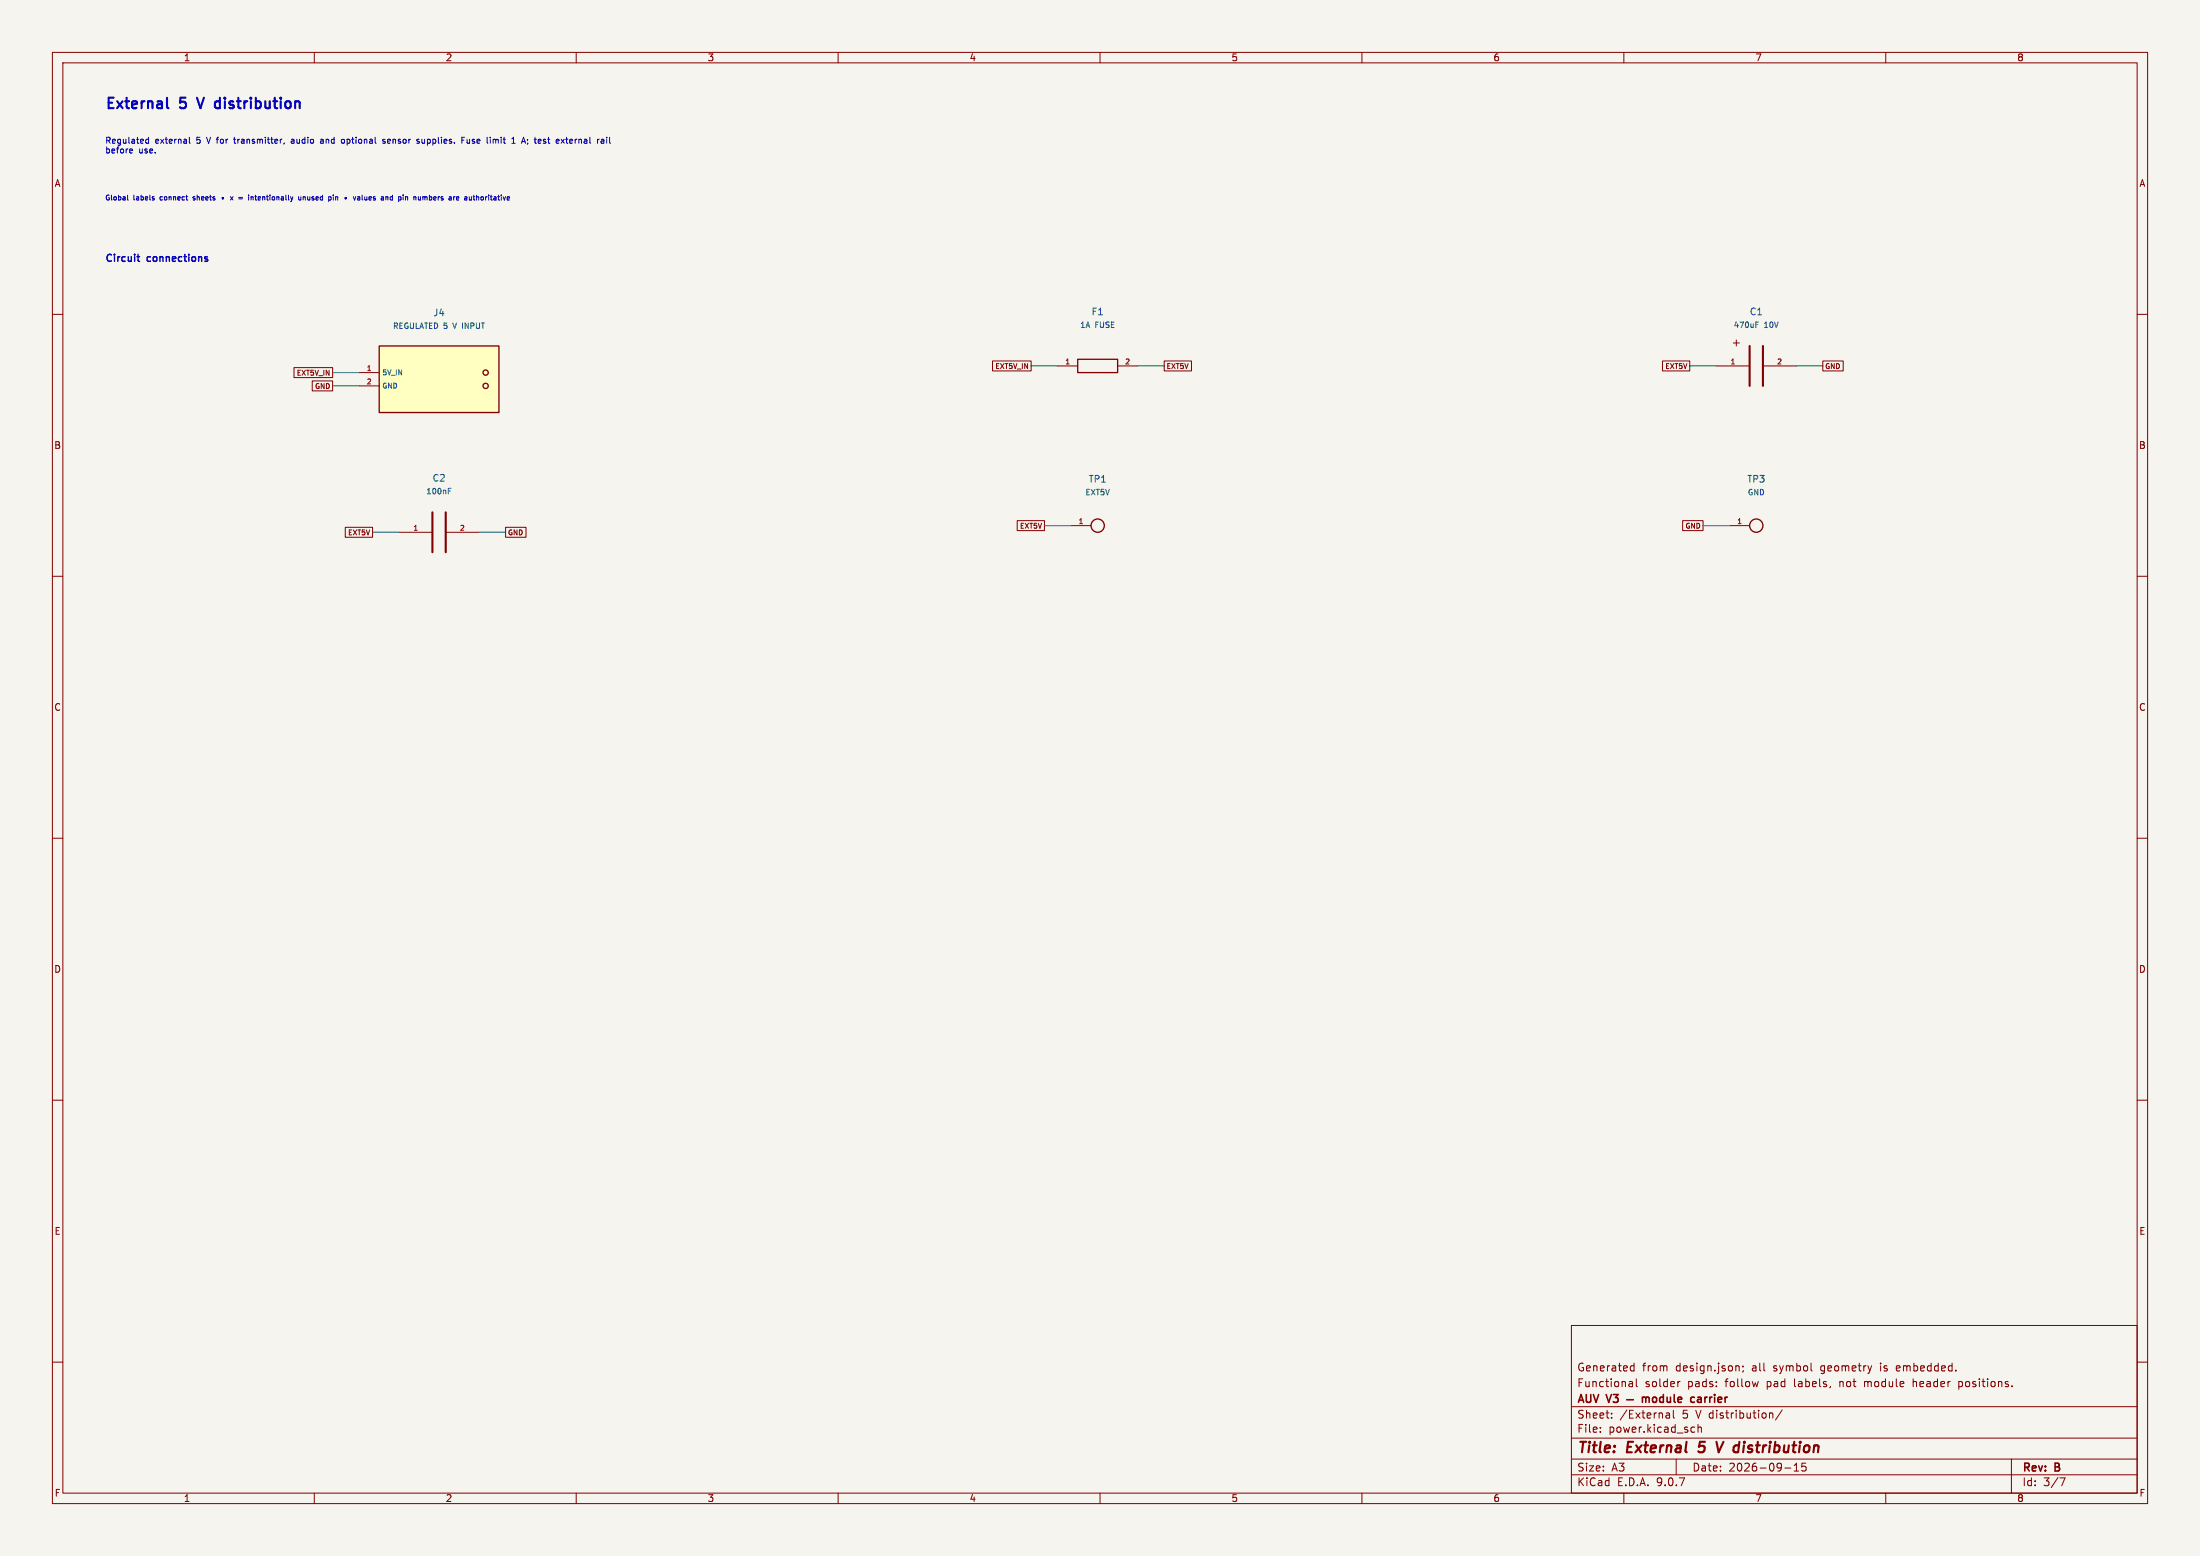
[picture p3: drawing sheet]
(kicad_sch (version 20250114) (generator "eeschema") (generator_version "9.0") (paper "A3") (title_block (title "External 5 V distribution") (date "2026-09-15") (rev "B") (company "AUV V3 — module carrier") (comment 1 "Functional solder pads: follow pad labels, not module header positions.") (comment 2 "Generated from design.json; all symbol geometry is embedded."))
(lib_symbols
(symbol "AUV:J4" (pin_names (offset 0.508)) (exclude_from_sim no) (in_bom yes) (on_board yes) (property "Reference" "J" (at 0 0 0) (effects (font (size 1 1))))(property "Value" "REGULATED 5 V INPUT" (at 0 0 0) (effects (font (size 1 1))))(property "Footprint" "AUV_WirePads:WirePads_1x02" (at 0 0 0) (effects (font (size 1 1)) (hide yes)))(property "Datasheet" "" (at 0 0 0) (effects (font (size 1 1)) (hide yes)))
(symbol "J4_1_1" (rectangle (start -11.43 6.35) (end 11.43 -6.35) (stroke (width 0.254) (type default)) (fill (type background))) (circle (center 8.89 1.27) (radius 0.5) (stroke (width 0.254) (type default)) (fill (type none))) (circle (center 8.89 -1.27) (radius 0.5) (stroke (width 0.254) (type default)) (fill (type none))) (pin passive line (at -15.24 1.27 0) (length 3.81) (name "5V IN" (effects (font (size 0.95 0.95)))) (number "1" (effects (font (size 0.95 0.95))))) (pin passive line (at -15.24 -1.27 0) (length 3.81) (name "GND" (effects (font (size 0.95 0.95)))) (number "2" (effects (font (size 0.95 0.95)))))))
(symbol "AUV:F1" (pin_names (offset 0.508)) (exclude_from_sim no) (in_bom yes) (on_board yes) (property "Reference" "F" (at 0 0 0) (effects (font (size 1 1))))(property "Value" "1A FUSE" (at 0 0 0) (effects (font (size 1 1))))(property "Footprint" "Fuse:Fuse_1206_3216Metric" (at 0 0 0) (effects (font (size 1 1)) (hide yes)))(property "Datasheet" "" (at 0 0 0) (effects (font (size 1 1)) (hide yes)))
(symbol "F1_1_1" (rectangle (start -3.81 1.27) (end 3.81 -1.27) (stroke (width 0.254) (type default)) (fill (type none))) (pin passive line (at -7.62 0 0) (length 3.81) (name "~" (effects (font (size 0.95 0.95)))) (number "1" (effects (font (size 0.95 0.95))))) (pin passive line (at 7.62 0 180) (length 3.81) (name "~" (effects (font (size 0.95 0.95)))) (number "2" (effects (font (size 0.95 0.95)))))))
(symbol "AUV:C1" (pin_names (offset 0.508)) (exclude_from_sim no) (in_bom yes) (on_board yes) (property "Reference" "C" (at 0 0 0) (effects (font (size 1 1))))(property "Value" "470uF 10V" (at 0 0 0) (effects (font (size 1 1))))(property "Footprint" "Capacitor_THT:CP_Radial_D8.0mm_P3.50mm" (at 0 0 0) (effects (font (size 1 1)) (hide yes)))(property "Datasheet" "" (at 0 0 0) (effects (font (size 1 1)) (hide yes)))
(symbol "C1_1_1" (polyline (pts (xy -1.27 -3.81) (xy -1.27 3.81)) (stroke (width 0.4) (type default)) (fill (type none))) (polyline (pts (xy 1.27 -3.81) (xy 1.27 3.81)) (stroke (width 0.4) (type default)) (fill (type none))) (text "+" (at -3.81 4.5 0) (effects (font (size 1.5 1.5)))) (pin passive line (at -7.62 0 0) (length 6.35) (name "~" (effects (font (size 0.95 0.95)))) (number "1" (effects (font (size 0.95 0.95))))) (pin passive line (at 7.62 0 180) (length 6.35) (name "~" (effects (font (size 0.95 0.95)))) (number "2" (effects (font (size 0.95 0.95)))))))
(symbol "AUV:C2" (pin_names (offset 0.508)) (exclude_from_sim no) (in_bom yes) (on_board yes) (property "Reference" "C" (at 0 0 0) (effects (font (size 1 1))))(property "Value" "100nF" (at 0 0 0) (effects (font (size 1 1))))(property "Footprint" "Capacitor_THT:C_Disc_D3.0mm_W1.6mm_P2.50mm" (at 0 0 0) (effects (font (size 1 1)) (hide yes)))(property "Datasheet" "" (at 0 0 0) (effects (font (size 1 1)) (hide yes)))
(symbol "C2_1_1" (polyline (pts (xy -1.27 -3.81) (xy -1.27 3.81)) (stroke (width 0.4) (type default)) (fill (type none))) (polyline (pts (xy 1.27 -3.81) (xy 1.27 3.81)) (stroke (width 0.4) (type default)) (fill (type none))) (pin passive line (at -7.62 0 0) (length 6.35) (name "~" (effects (font (size 0.95 0.95)))) (number "1" (effects (font (size 0.95 0.95))))) (pin passive line (at 7.62 0 180) (length 6.35) (name "~" (effects (font (size 0.95 0.95)))) (number "2" (effects (font (size 0.95 0.95)))))))
(symbol "AUV:TP1" (pin_names (offset 0.508)) (exclude_from_sim no) (in_bom no) (on_board yes) (property "Reference" "TP" (at 0 0 0) (effects (font (size 1 1))))(property "Value" "EXT5V" (at 0 0 0) (effects (font (size 1 1))))(property "Footprint" "TestPoint:TestPoint_THTPad_D2.0mm_Drill1.0mm" (at 0 0 0) (effects (font (size 1 1)) (hide yes)))(property "Datasheet" "" (at 0 0 0) (effects (font (size 1 1)) (hide yes)))
(symbol "TP1_1_1" (circle (center 0 0) (radius 1.27) (stroke (width 0.254) (type default)) (fill (type none))) (pin passive line (at -5.08 0 0) (length 3.81) (name "~" (effects (font (size 0.95 0.95)))) (number "1" (effects (font (size 0.95 0.95)))))))
(symbol "AUV:TP3" (pin_names (offset 0.508)) (exclude_from_sim no) (in_bom no) (on_board yes) (property "Reference" "TP" (at 0 0 0) (effects (font (size 1 1))))(property "Value" "GND" (at 0 0 0) (effects (font (size 1 1))))(property "Footprint" "TestPoint:TestPoint_THTPad_D2.0mm_Drill1.0mm" (at 0 0 0) (effects (font (size 1 1)) (hide yes)))(property "Datasheet" "" (at 0 0 0) (effects (font (size 1 1)) (hide yes)))
(symbol "TP3_1_1" (circle (center 0 0) (radius 1.27) (stroke (width 0.254) (type default)) (fill (type none))) (pin passive line (at -5.08 0 0) (length 3.81) (name "~" (effects (font (size 0.95 0.95)))) (number "1" (effects (font (size 0.95 0.95))))))))
(text "External 5 V distribution" (at 20 20 0) (effects (font (size 2 2) (bold yes)) (justify left)))
(text "Regulated external 5 V for transmitter, audio and optional sensor supplies. Fuse limit 1 A; test external rail\nbefore use." (at 20 28 0) (effects (font (size 1.15 1.15)) (justify left)))
(text "Global labels connect sheets • x = intentionally unused pin • values and pin numbers are authoritative" (at 20 38 0) (effects (font (size 0.95 0.95)) (justify left)))
(text "Circuit connections" (at 20 49.53 0) (effects (font (size 1.35 1.35) (bold yes)) (justify left)))
(symbol (lib_id "AUV:J4") (at 83.82 72.39 0) (unit 1) (exclude_from_sim no) (in_bom yes) (on_board yes) (dnp no) (property "Reference" "J4" (at 83.82 59.69 0) (effects (font (size 1.27 1.27))))(property "Value" "REGULATED 5 V INPUT" (at 83.82 62.23 0) (effects (font (size 1.05 1.05))))(property "Footprint" "AUV_WirePads:WirePads_1x02" (at 83.82 72.39 0) (effects (font (size 1 1)) (hide yes)))(property "Datasheet" "" (at 83.82 72.39 0) (effects (font (size 1 1)) (hide yes)))(property "MPN" "Bare plated through-hole wiring pads" (at 83.82 72.39 0) (effects (font (size 1 1)) (hide yes)))(property "FIT" "PCB pads; no module socket" (at 83.82 72.39 0) (effects (font (size 1 1)) (hide yes)))(pin "1")(pin "2") )
(wire (pts (xy 68.58 71.12) (xy 63.5 71.12)) (stroke (width 0) (type default)))
(global_label "EXT5V_IN" (shape passive) (at 63.5 71.12 0) (effects (font (size 0.95 0.95)) (justify right)) (property "Intersheetrefs" "${INTERSHEET_REFS}" (at 63.5 71.12 0) (effects (font (size 1 1)) (hide yes))))
(wire (pts (xy 68.58 73.66) (xy 63.5 73.66)) (stroke (width 0) (type default)))
(global_label "GND" (shape passive) (at 63.5 73.66 0) (effects (font (size 0.95 0.95)) (justify right)) (property "Intersheetrefs" "${INTERSHEET_REFS}" (at 63.5 73.66 0) (effects (font (size 1 1)) (hide yes))))
(symbol (lib_id "AUV:F1") (at 209.55 69.85 0) (unit 1) (exclude_from_sim no) (in_bom yes) (on_board yes) (dnp no) (property "Reference" "F1" (at 209.55 59.5 0) (effects (font (size 1.27 1.27))))(property "Value" "1A FUSE" (at 209.55 62.04 0) (effects (font (size 1.05 1.05))))(property "Footprint" "Fuse:Fuse_1206_3216Metric" (at 209.55 69.85 0) (effects (font (size 1 1)) (hide yes)))(property "Datasheet" "" (at 209.55 69.85 0) (effects (font (size 1 1)) (hide yes)))(property "MPN" "Littelfuse 0466001.NR" (at 209.55 69.85 0) (effects (font (size 1 1)) (hide yes)))(pin "1")(pin "2") )
(wire (pts (xy 201.93 69.85) (xy 196.85 69.85)) (stroke (width 0) (type default)))
(global_label "EXT5V_IN" (shape passive) (at 196.85 69.85 0) (effects (font (size 0.95 0.95)) (justify right)) (property "Intersheetrefs" "${INTERSHEET_REFS}" (at 196.85 69.85 0) (effects (font (size 1 1)) (hide yes))))
(wire (pts (xy 217.17 69.85) (xy 222.25 69.85)) (stroke (width 0) (type default)))
(global_label "EXT5V" (shape passive) (at 222.25 69.85 180) (effects (font (size 0.95 0.95)) (justify left)) (property "Intersheetrefs" "${INTERSHEET_REFS}" (at 222.25 69.85 0) (effects (font (size 1 1)) (hide yes))))
(symbol (lib_id "AUV:C1") (at 335.28 69.85 0) (unit 1) (exclude_from_sim no) (in_bom yes) (on_board yes) (dnp no) (property "Reference" "C1" (at 335.28 59.5 0) (effects (font (size 1.27 1.27))))(property "Value" "470uF 10V" (at 335.28 62.04 0) (effects (font (size 1.05 1.05))))(property "Footprint" "Capacitor_THT:CP_Radial_D8.0mm_P3.50mm" (at 335.28 69.85 0) (effects (font (size 1 1)) (hide yes)))(property "Datasheet" "" (at 335.28 69.85 0) (effects (font (size 1 1)) (hide yes)))(property "MPN" "470 uF >=10 V, diameter <=8 mm, pitch 3.5 mm" (at 335.28 69.85 0) (effects (font (size 1 1)) (hide yes)))(pin "1")(pin "2") )
(wire (pts (xy 327.66 69.85) (xy 322.58 69.85)) (stroke (width 0) (type default)))
(global_label "EXT5V" (shape passive) (at 322.58 69.85 0) (effects (font (size 0.95 0.95)) (justify right)) (property "Intersheetrefs" "${INTERSHEET_REFS}" (at 322.58 69.85 0) (effects (font (size 1 1)) (hide yes))))
(wire (pts (xy 342.9 69.85) (xy 347.98 69.85)) (stroke (width 0) (type default)))
(global_label "GND" (shape passive) (at 347.98 69.85 180) (effects (font (size 0.95 0.95)) (justify left)) (property "Intersheetrefs" "${INTERSHEET_REFS}" (at 347.98 69.85 0) (effects (font (size 1 1)) (hide yes))))
(symbol (lib_id "AUV:C2") (at 83.82 101.6 0) (unit 1) (exclude_from_sim no) (in_bom yes) (on_board yes) (dnp no) (property "Reference" "C2" (at 83.82 91.25 0) (effects (font (size 1.27 1.27))))(property "Value" "100nF" (at 83.82 93.79 0) (effects (font (size 1.05 1.05))))(property "Footprint" "Capacitor_THT:C_Disc_D3.0mm_W1.6mm_P2.50mm" (at 83.82 101.6 0) (effects (font (size 1 1)) (hide yes)))(property "Datasheet" "" (at 83.82 101.6 0) (effects (font (size 1 1)) (hide yes)))(pin "1")(pin "2") )
(wire (pts (xy 76.2 101.6) (xy 71.12 101.6)) (stroke (width 0) (type default)))
(global_label "EXT5V" (shape passive) (at 71.12 101.6 0) (effects (font (size 0.95 0.95)) (justify right)) (property "Intersheetrefs" "${INTERSHEET_REFS}" (at 71.12 101.6 0) (effects (font (size 1 1)) (hide yes))))
(wire (pts (xy 91.44 101.6) (xy 96.52 101.6)) (stroke (width 0) (type default)))
(global_label "GND" (shape passive) (at 96.52 101.6 180) (effects (font (size 0.95 0.95)) (justify left)) (property "Intersheetrefs" "${INTERSHEET_REFS}" (at 96.52 101.6 0) (effects (font (size 1 1)) (hide yes))))
(symbol (lib_id "AUV:TP1") (at 209.55 100.33 0) (unit 1) (exclude_from_sim no) (in_bom no) (on_board yes) (dnp no) (property "Reference" "TP1" (at 209.55 91.44 0) (effects (font (size 1.27 1.27))))(property "Value" "EXT5V" (at 209.55 93.98 0) (effects (font (size 1.05 1.05))))(property "Footprint" "TestPoint:TestPoint_THTPad_D2.0mm_Drill1.0mm" (at 209.55 100.33 0) (effects (font (size 1 1)) (hide yes)))(property "Datasheet" "" (at 209.55 100.33 0) (effects (font (size 1 1)) (hide yes)))(pin "1") )
(wire (pts (xy 204.47 100.33) (xy 199.39 100.33)) (stroke (width 0) (type default)))
(global_label "EXT5V" (shape passive) (at 199.39 100.33 0) (effects (font (size 0.95 0.95)) (justify right)) (property "Intersheetrefs" "${INTERSHEET_REFS}" (at 199.39 100.33 0) (effects (font (size 1 1)) (hide yes))))
(symbol (lib_id "AUV:TP3") (at 335.28 100.33 0) (unit 1) (exclude_from_sim no) (in_bom no) (on_board yes) (dnp no) (property "Reference" "TP3" (at 335.28 91.44 0) (effects (font (size 1.27 1.27))))(property "Value" "GND" (at 335.28 93.98 0) (effects (font (size 1.05 1.05))))(property "Footprint" "TestPoint:TestPoint_THTPad_D2.0mm_Drill1.0mm" (at 335.28 100.33 0) (effects (font (size 1 1)) (hide yes)))(property "Datasheet" "" (at 335.28 100.33 0) (effects (font (size 1 1)) (hide yes)))(pin "1") )
(wire (pts (xy 330.2 100.33) (xy 325.12 100.33)) (stroke (width 0) (type default)))
(global_label "GND" (shape passive) (at 325.12 100.33 0) (effects (font (size 0.95 0.95)) (justify right)) (property "Intersheetrefs" "${INTERSHEET_REFS}" (at 325.12 100.33 0) (effects (font (size 1 1)) (hide yes))))
(sheet_instances (path "" (page "3")))
(embedded_fonts no))
